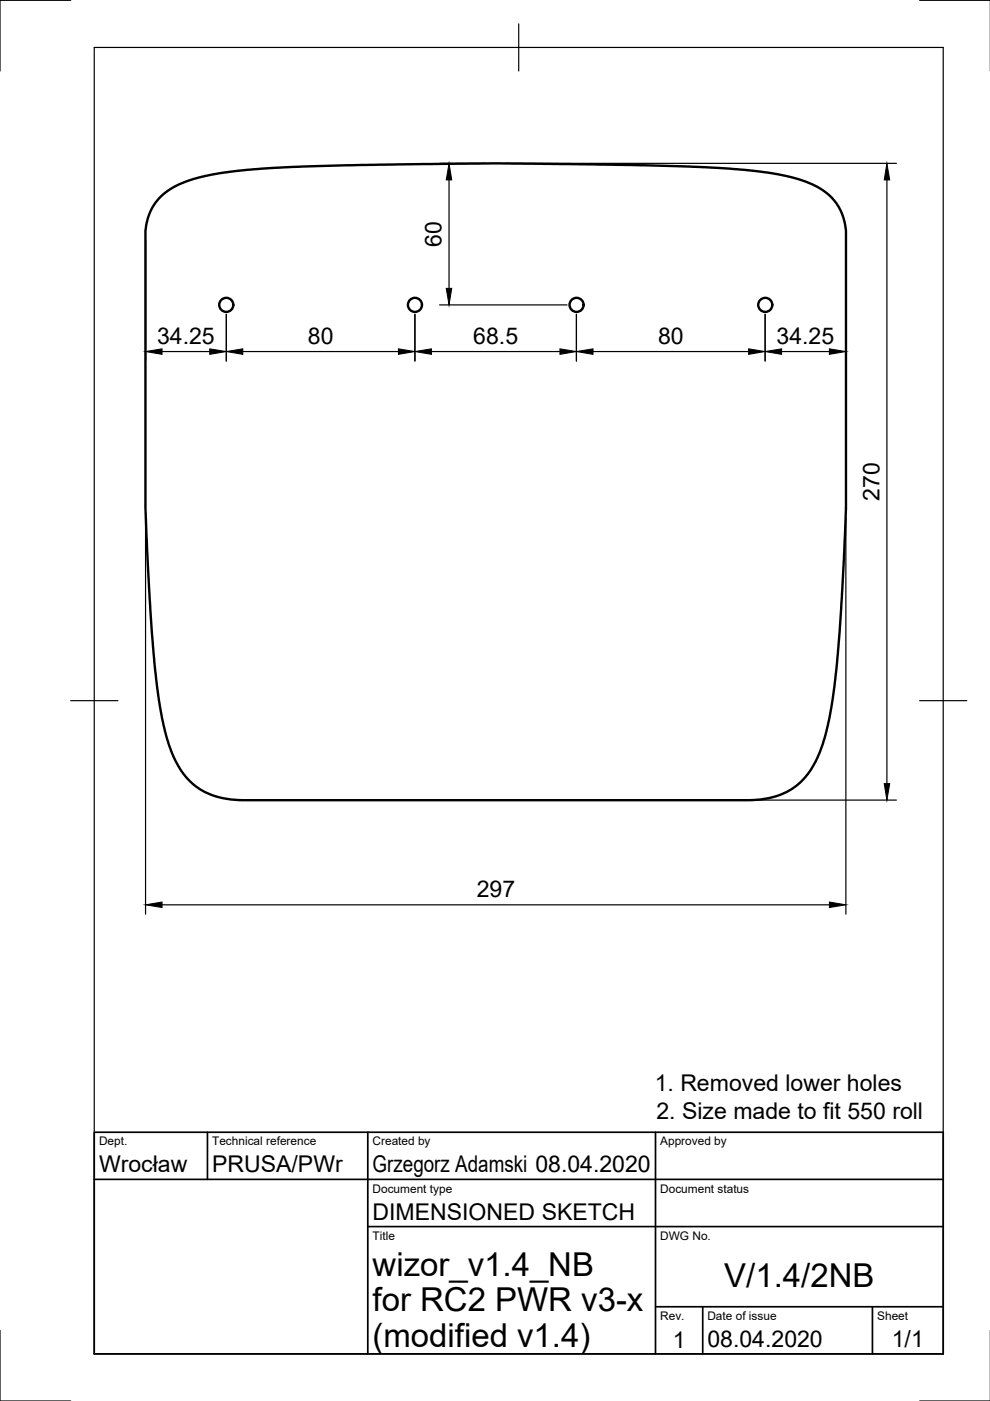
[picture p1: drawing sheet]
<svg xmlns="http://www.w3.org/2000/svg" width="210mm" height="297mm" viewBox="0 0 210 297" stroke-linecap="round" stroke-linejoin="round" font-family="sans-serif">
<!-- layer: Visible -->
<g fill="none" stroke="#000" stroke-width=".51">
<path d="M33.8 41.9l1.4-1.1 1.7-1.1 3.6-1.6 4.7-1.1 6.6-.9 8.7-.6 13.1-.5 30.6-.4 32.4 .4 11.7 .4 9.5 .6 6.1 .8 5.3 1.2 4 1.5 2.6 1.9 1.4 1.6 1.2 2 .7 2.2 .3 1.8v58.7l-.4 9.2-1.2 20.3-.7 7-.8 5.5-1.1 5.4-1.3 4.1-1.5 3.2-2 2.7-2.3 2.1-2.7 1.3-2.4 .7-4 .5h-107.8l-3-.3-2.9-.7-2.8-1.3-1.9-1.5-2.1-2.3-1.3-2.3-1.4-3.5-1.1-4-1-5.3-.8-6.2-1.3-17.6-.8-17v-58.7l.3-1.8 .7-2.2 1.1-1.9z"/>
<circle cx="48" cy="64.6" r="1.49"/>
<circle cx="88" cy="64.6" r="1.49"/>
<circle cx="122.2" cy="64.6" r="1.49"/>
<circle cx="162.3" cy="64.6" r="1.49"/>
</g>
<!-- layer: Border -->
<path d="M15 .1h-15v15M20 10.1h180v276.9h-180zM110 5.1v10M195 .1h15M15 148.6h10M195 148.6h10M0 282.1v14.9h15M195 297h15" fill="none" stroke="#000" stroke-width=".25"/>
<!-- layer: TitleBlock -->
<path d="M20 240.1h180v46.9h-180zM20 250h180M44 240.1v9.9M78 240.1v46.9M139 240.1v46.9M78 260.1h122M139 277.1h61M149 277.1v9.9M185 277.1v9.9" fill="none" stroke="#000" stroke-width=".36"/>
<!-- layer: Dimensions -->
<g fill="none" stroke="#000" stroke-width=".25">
<path d="M93.2 34.6h9.9M95.2 38.1v23M107.1 34.6h83M188 38.1v128M30.9 51v25.5M179.3 51v25.5M34.4 74.5h10.1M48 66.6v9.9M51.5 74.5h33M88 66.6v9.9M91.5 74.5h27.2M93.2 64.7h27"/>
<path d="M122.2 66.6v9.9M125.7 74.5h33M162.2 66.6v9.9M165.7 74.5h10.2M30.9 109.7v84.1M179.3 109.7v84.1M160.4 169.6h29.7M34.4 191.8h141.5"/>
</g>
<g fill="#000" stroke="#000" stroke-width=".21">
<path d="M95.2 34.6l.6 3.5h-1.2zM188 34.6l.6 3.5h-1.1zM30.9 74.5l3.5-.5v1.1zM44.5 74l3.5 .5-3.5 .6zM48 74.5l3.5-.5v1.1zM84.5 74l3.5 .5-3.5 .6zM88 74.5l3.5-.5v1.1zM94.6 61.1h1.2l-.6 3.6zM118.7 74l3.5 .5-3.5 .6zM122.2 74.5l3.5-.5v1.1zM158.7 74l3.5 .5-3.5 .6zM162.2 74.5l3.5-.5v1.1z"/>
<path d="M175.9 74l3.4 .5-3.4 .6zM187.5 166.1h1.1l-.6 3.5zM30.9 191.8l3.5-.6v1.2zM175.9 191.2l3.4 .6-3.4 .6z"/>
</g>
<g font-size="7">
<text x="79" y="270.6">wizor_v1.4_NB</text>
<text x="153.6" y="273">V/1.4/2NB</text>
<text x="79" y="278.1">for RC2 PWR v3-x</text>
<text x="79" y="285.5">(modified v1.4)</text>
</g>
<g font-size="4.9">
<text x="93.6" y="52.3" transform="rotate(-90 93.6 52.3)">60</text>
<text x="33.3" y="73">34.25</text>
<text x="65.3" y="73">80</text>
<text x="100.4" y="73">68.5</text>
<text x="139.5" y="73">80</text>
<text x="164.7" y="73">34.25</text>
<text x="186.5" y="106.2" transform="rotate(-90 186.5 106.2)">270</text>
<text x="101.1" y="190.3">297</text>
<text x="138.8" y="231.3">1. Removed lower holes</text>
<text x="139.2" y="237.2">2. Size made to fit 550 roll</text>
<text x="21" y="248.5">Wrocław</text>
<text x="45" y="248.5">PRUSA/PWr</text>
<text x="79" y="248.5">Grzegorz Adamski 08.04.2020</text>
<text x="79" y="258.6">DIMENSIONED SKETCH</text>
<text x="142.6" y="285.7">1</text>
<text x="150" y="285.5">08.04.2020</text>
<text x="189.1" y="285.7">1/1</text>
</g>
<g font-size="2.5">
<text x="21" y="242.9">Dept.</text>
<text x="45" y="242.9">Technical reference</text>
<text x="79" y="242.9">Created by</text>
<text x="140" y="242.9">Approved by</text>
<text x="79" y="252.8">Document type</text>
<text x="140" y="252.8">Document status</text>
<text x="79" y="262.9">Title</text>
<text x="140" y="262.9">DWG No.</text>
<text x="140" y="279.9">Rev.</text>
<text x="150" y="279.9">Date of issue</text>
<text x="186" y="279.9">Sheet</text>
</g>
</svg>
